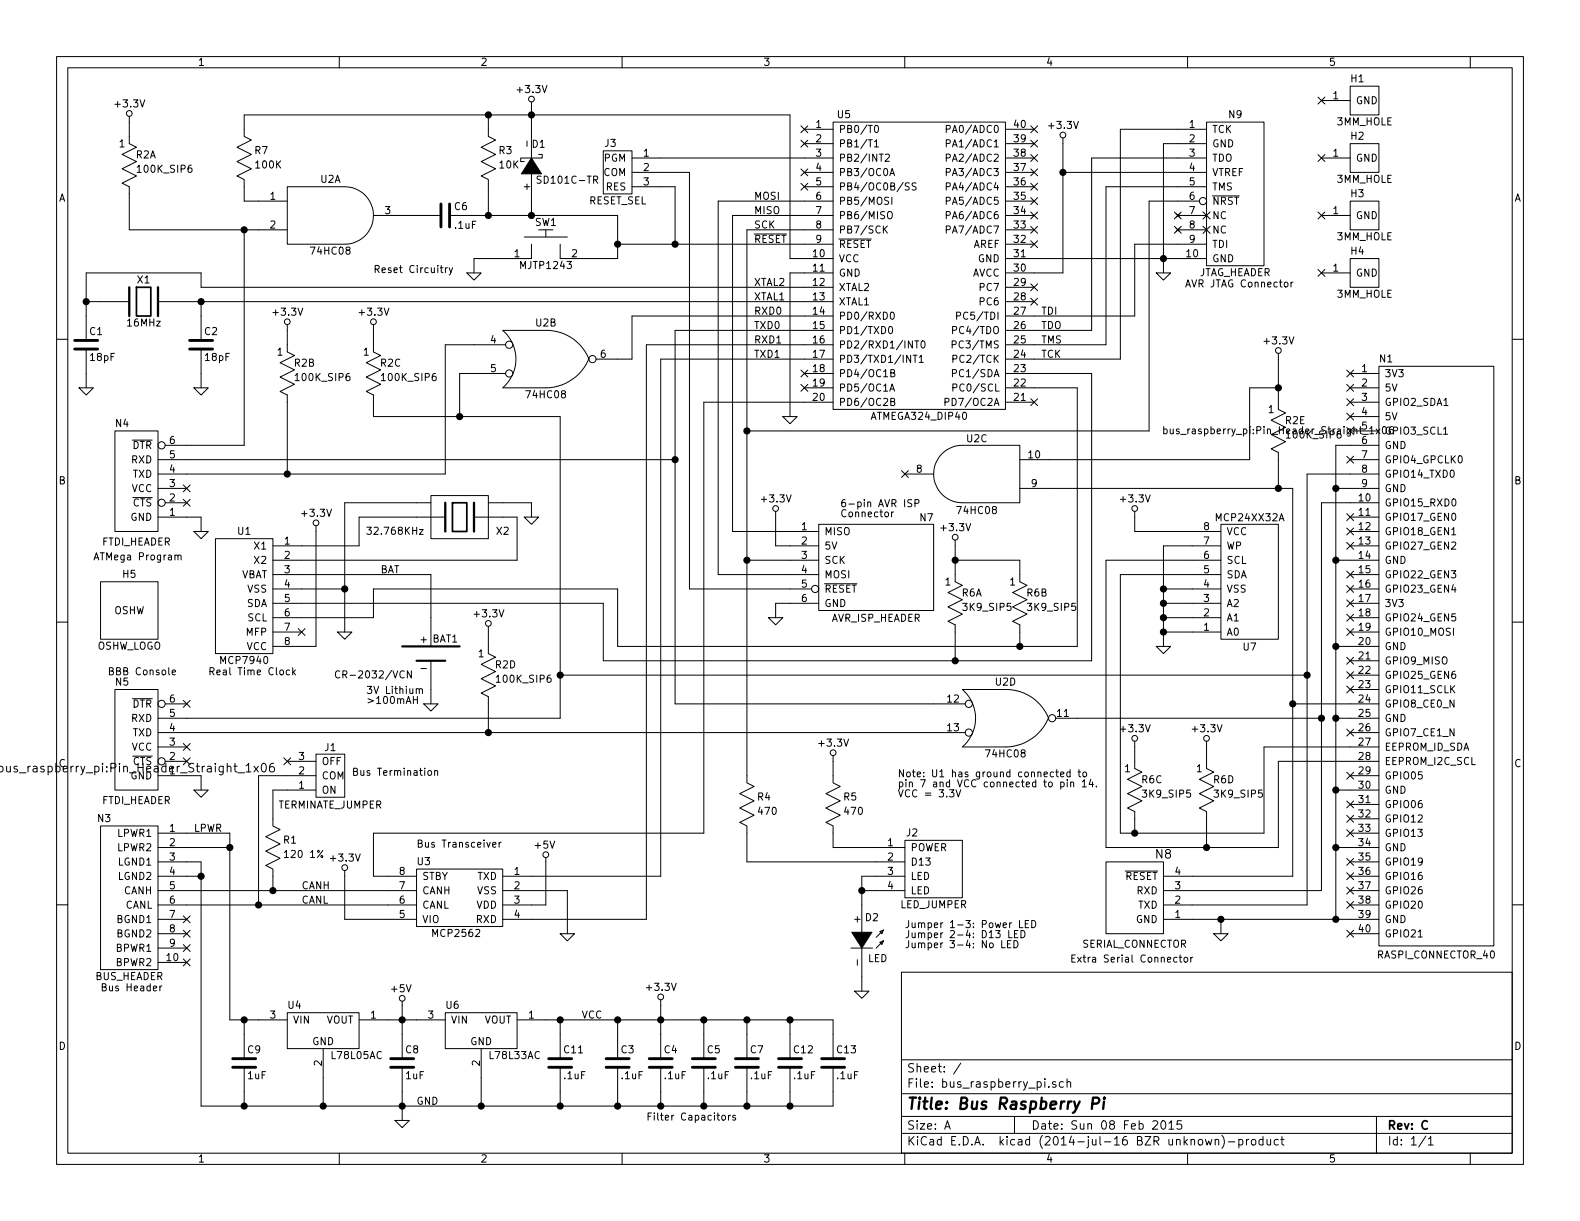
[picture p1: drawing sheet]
EESchema Schematic File Version 2
LIBS:bus_raspberry_pi
LIBS:power
LIBS:device
LIBS:transistors
LIBS:conn
LIBS:linear
LIBS:regul
LIBS:74xx
LIBS:cmos4000
LIBS:adc-dac
LIBS:memory
LIBS:xilinx
LIBS:special
LIBS:microcontrollers
LIBS:dsp
LIBS:microchip
LIBS:analog_switches
LIBS:motorola
LIBS:texas
LIBS:intel
LIBS:audio
LIBS:interface
LIBS:digital-audio
LIBS:philips
LIBS:display
LIBS:cypress
LIBS:siliconi
LIBS:opto
LIBS:atmel
LIBS:contrib
LIBS:valves
LIBS:bus_raspberry_pi-cache
EELAYER 25 0
EELAYER END
$Descr A 11000 8500
encoding utf-8
Sheet 1 1
Title "Bus Raspberry Pi"
Date "Sun 08 Feb 2015"
Rev "C"
Comp ""
Comment1 ""
Comment2 ""
Comment3 ""
Comment4 ""
$EndDescr
$Comp
L ATMEGA324_DIP40 U5
U 1 1
P 6400 1850
F 0 "U5" H 5875 2900 50  0000 C CNN
F 1 "ATMEGA324_DIP40" H 6400 800 50  0000 C CNN
F 2 "bus_raspberry_pi:DIP-40__600" H 6400 1850 60  0001 C CNN
F 3 "" H 6400 1850 60  0000 C CNN
	1    6400 1850
	1    0    0    -1  
$EndComp
$Comp
L AVR_JTAG_CONNECTOR N9
U 1 1
P 8600 1350
F 0 "N9" H 8600 1900 50  0000 C CNN
F 1 "JTAG_HEADER" H 8600 800 50  0000 C CNN
F 2 "bus_raspberry_pi:Pin_Header_Straight_2x05_Shrouded" H 8600 1350 50  0001 C CNN
F 3 "" H 8600 1350 50  0000 C CNN
	1    8600 1350
	1    0    0    -1  
$EndComp
$Comp
L OSHW_LOGO H5
U 1 1
P 900 4250
F 0 "H5" H 900 4500 50  0000 C CNN
F 1 "OSHW_LOGO" H 900 4000 50  0000 C CNN
F 2 "bus_raspberry_pi:OSHW_LOGO_250mil" H 900 4250 50  0001 C CNN
F 3 "" H 900 4250 50  0000 C CNN
	1    900  4250
	1    0    0    -1  
$EndComp
$Comp
L 3MM_HOLE H1
U 1 1
P 9500 700
F 0 "H1" H 9450 850 50  0000 C CNN
F 1 "3MM_HOLE" H 9500 550 50  0000 C CNN
F 2 "bus_raspberry_pi:MountingHole_3mm" H 9500 700 60  0001 C CNN
F 3 "" H 9500 700 60  0000 C CNN
	1    9500 700 
	1    0    0    -1  
$EndComp
$Comp
L 3MM_HOLE H2
U 1 1
P 9500 1100
F 0 "H2" H 9450 1250 50  0000 C CNN
F 1 "3MM_HOLE" H 9500 950 50  0000 C CNN
F 2 "bus_raspberry_pi:MountingHole_3mm" H 9500 1100 60  0001 C CNN
F 3 "" H 9500 1100 60  0000 C CNN
	1    9500 1100
	1    0    0    -1  
$EndComp
$Comp
L 3MM_HOLE H3
U 1 1
P 9500 1500
F 0 "H3" H 9450 1650 50  0000 C CNN
F 1 "3MM_HOLE" H 9500 1350 50  0000 C CNN
F 2 "bus_raspberry_pi:MountingHole_3mm" H 9500 1500 60  0001 C CNN
F 3 "" H 9500 1500 60  0000 C CNN
	1    9500 1500
	1    0    0    -1  
$EndComp
$Comp
L 3MM_HOLE H4
U 1 1
P 9500 1900
F 0 "H4" H 9450 2050 50  0000 C CNN
F 1 "3MM_HOLE" H 9500 1750 50  0000 C CNN
F 2 "bus_raspberry_pi:MountingHole_3mm" H 9500 1900 60  0001 C CNN
F 3 "" H 9500 1900 60  0000 C CNN
	1    9500 1900
	1    0    0    -1  
$EndComp
$Comp
L GND #PWR01
U 1 1
P 8100 1900
F 0 "#PWR01" H 8100 1900 30  0001 C CNN
F 1 "GND" H 8100 1830 30  0001 C CNN
F 2 "" H 8100 1900 60  0000 C CNN
F 3 "" H 8100 1900 60  0000 C CNN
	1    8100 1900
	1    0    0    -1  
$EndComp
NoConn ~ 7200 2000
NoConn ~ 7200 2100
$Comp
L CRYSTAL X1
U 1 1
P 1000 2100
F 0 "X1" H 1000 2250 50  0000 C CNN
F 1 "16MHz" H 1000 1950 50  0000 C CNN
F 2 "bus_raspberry_pi:Crystal_HC49-U_Vertical" H 1000 2100 60  0001 C CNN
F 3 "" H 1000 2100 60  0000 C CNN
	1    1000 2100
	1    0    0    -1  
$EndComp
$Comp
L C_VERT C1
U 1 1
P 600 2400
F 0 "C1" H 620 2490 50  0000 L CNN
F 1 "18pF" H 620 2310 50  0000 L CNN
F 2 "bus_raspberry_pi:Capacitor3MMDiscRM2.5" H 638 2250 30  0001 C CNN
F 3 "" H 600 2400 60  0000 C CNN
	1    600  2400
	1    0    0    -1  
$EndComp
$Comp
L C_VERT C2
U 1 1
P 1400 2400
F 0 "C2" H 1420 2490 50  0000 L CNN
F 1 "18pF" H 1420 2310 50  0000 L CNN
F 2 "bus_raspberry_pi:Capacitor3MMDiscRM2.5" H 1438 2250 30  0001 C CNN
F 3 "" H 1400 2400 60  0000 C CNN
	1    1400 2400
	1    0    0    -1  
$EndComp
$Comp
L GND #PWR02
U 1 1
P 600 2700
F 0 "#PWR02" H 600 2700 30  0001 C CNN
F 1 "GND" H 600 2630 30  0001 C CNN
F 2 "" H 600 2700 60  0000 C CNN
F 3 "" H 600 2700 60  0000 C CNN
	1    600  2700
	1    0    0    -1  
$EndComp
$Comp
L GND #PWR03
U 1 1
P 1400 2700
F 0 "#PWR03" H 1400 2700 30  0001 C CNN
F 1 "GND" H 1400 2630 30  0001 C CNN
F 2 "" H 1400 2700 60  0000 C CNN
F 3 "" H 1400 2700 60  0000 C CNN
	1    1400 2700
	1    0    0    -1  
$EndComp
$Comp
L C_HORIZ C6
U 1 1
P 3100 1500
F 0 "C6" H 3160 1560 50  0000 L CNN
F 1 ".1uF" H 3160 1430 50  0000 L CNN
F 2 "bus_raspberry_pi:Capacitor3MMDiscRM2.5" H 3138 1350 30  0001 C CNN
F 3 "" H 3100 1500 60  0000 C CNN
	1    3100 1500
	1    0    0    -1  
$EndComp
$Comp
L R_VERT R3
U 1 1
P 3400 1100
F 0 "R3" H 3470 1150 50  0000 L CNN
F 1 "10K" H 3470 1050 50  0000 L CNN
F 2 "bus_raspberry_pi:Resistor_Horizontal__400" H 3400 1150 60  0001 C CNN
F 3 "" H 3400 1150 60  0000 C CNN
	1    3400 1100
	1    0    0    -1  
$EndComp
$Comp
L SCHOTTKY_DIODE_VERT D1
U 1 1
P 3700 1150
F 0 "D1" H 3650 1000 50  0000 C CNN
F 1 "SD101C-TR" H 3450 1250 50  0000 C CNN
F 2 "bus_raspberry_pi:Diode_DO-41_SOD81_Horizontal_RM10" H 3700 1150 60  0001 C CNN
F 3 "" H 3700 1150 60  0000 C CNN
	1    3700 1150
	-1   0    0    1   
$EndComp
$Comp
L 2_LEAD_PUSH_BUTTON SW1
U 1 1
P 3800 1800
F 0 "SW1" H 3800 2050 50  0000 C CNN
F 1 "MJTP1243" H 3800 1750 50  0000 C CNN
F 2 "bus_raspberry_pi:Button_6.5MM" H 3800 1800 60  0001 C CNN
F 3 "" H 3800 1800 60  0000 C CNN
	1    3800 1800
	1    0    0    -1  
$EndComp
$Comp
L MCP2562 U3
U 1 1
P 3200 6300
F 0 "U3" H 2950 6600 50  0000 C CNN
F 1 "MCP2562" H 3175 6100 50  0000 C CNN
F 2 "bus_raspberry_pi:DIP-8__300" H 3250 6300 60  0001 C CNN
F 3 "" H 3250 6300 60  0000 C CNN
	1    3200 6300
	1    0    0    -1  
$EndComp
$Comp
L BUS_SLAVE_HEADER N3
U 1 1
P 900 6250
F 0 "N3" H 725 6800 50  0000 C CNN
F 1 "BUS_HEADER" H 900 5700 50  0000 C CNN
F 2 "bus_raspberry_pi:Pin_Header_Straight_2x05_Shrouded" H 900 6250 60  0001 C CNN
F 3 "" H 900 6250 60  0000 C CNN
	1    900  6250
	1    0    0    -1  
$EndComp
$Comp
L TERMINATE_JUMPER J1
U 1 1
P 2300 5400
F 0 "J1" H 2300 5200 50  0000 C CNN
F 1 "TERMINATE_JUMPER" H 2300 5600 50  0000 C CNN
F 2 "bus_raspberry_pi:Pin_Header_Straight_1x03" H 2300 5400 60  0001 C CNN
F 3 "" H 2300 5400 60  0000 C CNN
	1    2300 5400
	-1   0    0    1   
$EndComp
$Comp
L R_VERT R1
U 1 1
P 1900 5900
F 0 "R1" H 1970 5950 50  0000 L CNN
F 1 "120 1%" H 1970 5850 50  0000 L CNN
F 2 "bus_raspberry_pi:Resistor_Horizontal__400" H 1900 5950 60  0001 C CNN
F 3 "" H 1900 5950 60  0000 C CNN
	1    1900 5900
	1    0    0    -1  
$EndComp
$Comp
L GND #PWR04
U 1 1
P 3950 6500
F 0 "#PWR04" H 3950 6500 30  0001 C CNN
F 1 "GND" H 3950 6430 30  0001 C CNN
F 2 "" H 3950 6500 60  0000 C CNN
F 3 "" H 3950 6500 60  0000 C CNN
	1    3950 6500
	1    0    0    -1  
$EndComp
NoConn ~ 2000 5300
NoConn ~ 1300 6400
NoConn ~ 1300 6500
NoConn ~ 1300 6600
NoConn ~ 1300 6700
$Comp
L FTDI_HEADER N5
U 1 1
P 950 5350
F 0 "N5" H 850 5950 50  0000 C CNN
F 1 "FTDI_HEADER" H 950 5125 50  0000 C CNN
F 2 "bus_raspberry_pi:Pin_Header_Straight_1x06" H 950 5350 60  0000 C CNN
F 3 "" H 950 5350 60  0000 C CNN
	1    950  5350
	1    0    0    -1  
$EndComp
$Comp
L GND #PWR05
U 1 1
P 1400 5500
F 0 "#PWR05" H 1400 5500 30  0001 C CNN
F 1 "GND" H 1400 5430 30  0001 C CNN
F 2 "" H 1400 5500 60  0000 C CNN
F 3 "" H 1400 5500 60  0000 C CNN
	1    1400 5500
	1    0    0    -1  
$EndComp
NoConn ~ 1300 5300
NoConn ~ 1300 5200
$Comp
L FTDI_HEADER N4
U 1 1
P 950 3550
F 0 "N4" H 850 4150 50  0000 C CNN
F 1 "FTDI_HEADER" H 950 3325 50  0000 C CNN
F 2 "bus_raspberry_pi:Pin_Header_Straight_1x06" H 950 3550 60  0001 C CNN
F 3 "" H 950 3550 60  0000 C CNN
	1    950  3550
	1    0    0    -1  
$EndComp
$Comp
L GND #PWR06
U 1 1
P 1400 3700
F 0 "#PWR06" H 1400 3700 30  0001 C CNN
F 1 "GND" H 1400 3630 30  0001 C CNN
F 2 "" H 1400 3700 60  0000 C CNN
F 3 "" H 1400 3700 60  0000 C CNN
	1    1400 3700
	1    0    0    -1  
$EndComp
Text Notes 750  4700 0    50   ~ 0
BBB Console
Text Notes 650  3900 0    50   ~ 0
ATMega Program
$Comp
L 74X08 U2
U 2 2
P 3800 2500
F 0 "U2" H 3800 2750 50  0000 C CNN
F 1 "74HC08" H 3800 2250 50  0000 C CNN
F 2 "bus_raspberry_pi:DIP-14__300" H 3800 2500 60  0001 C CNN
F 3 "" H 3800 2500 60  0000 C CNN
	2    3800 2500
	1    0    0    -1  
$EndComp
$Comp
L 74X08 U2
U 4 2
P 7000 5000
F 0 "U2" H 7000 5250 50  0000 C CNN
F 1 "74HC08" H 7000 4750 50  0000 C CNN
F 2 "bus_raspberry_pi:DIP-14__300" H 7000 5000 60  0001 C CNN
F 3 "" H 7000 5000 60  0000 C CNN
	4    7000 5000
	1    0    0    -1  
$EndComp
$Comp
L GND #PWR07
U 1 1
P 8500 6500
F 0 "#PWR07" H 8500 6500 30  0001 C CNN
F 1 "GND" H 8500 6430 30  0001 C CNN
F 2 "" H 8500 6500 60  0000 C CNN
F 3 "" H 8500 6500 60  0000 C CNN
	1    8500 6500
	1    0    0    -1  
$EndComp
NoConn ~ -2850 4150
$Comp
L GND #PWR08
U 1 1
P 3300 1900
F 0 "#PWR08" H 3300 1900 30  0001 C CNN
F 1 "GND" H 3300 1830 30  0001 C CNN
F 2 "" H 3300 1900 60  0000 C CNN
F 3 "" H 3300 1900 60  0000 C CNN
	1    3300 1900
	1    0    0    -1  
$EndComp
$Comp
L GND #PWR09
U 1 1
P 5500 2900
F 0 "#PWR09" H 5500 2900 30  0001 C CNN
F 1 "GND" H 5500 2830 30  0001 C CNN
F 2 "" H 5500 2900 60  0000 C CNN
F 3 "" H 5500 2900 60  0000 C CNN
	1    5500 2900
	1    0    0    -1  
$EndComp
$Comp
L ARD_SPI_HEADER N7
U 1 1
P 6100 3950
F 0 "N7" H 6450 3600 50  0000 C CNN
F 1 "AVR_ISP_HEADER" H 6100 4300 50  0000 C CNN
F 2 "bus_raspberry_pi:Pin_Header_Straight_2x03" H 6100 3950 60  0001 C CNN
F 3 "" H 6100 3950 60  0000 C CNN
	1    6100 3950
	1    0    0    1   
$EndComp
$Comp
L GND #PWR010
U 1 1
P 5400 4300
F 0 "#PWR010" H 5400 4300 30  0001 C CNN
F 1 "GND" H 5400 4230 30  0001 C CNN
F 2 "" H 5400 4300 60  0000 C CNN
F 3 "" H 5400 4300 60  0000 C CNN
	1    5400 4300
	1    0    0    -1  
$EndComp
NoConn ~ 7200 1600
NoConn ~ 7200 1500
NoConn ~ 7200 1400
NoConn ~ 7200 1300
NoConn ~ 7200 1200
NoConn ~ 7200 1000
NoConn ~ 7200 900 
NoConn ~ 7200 1100
NoConn ~ 5600 900 
NoConn ~ 5600 1000
NoConn ~ 5600 1200
NoConn ~ 5600 1300
NoConn ~ 5600 2700
NoConn ~ 5600 2600
NoConn ~ 1300 3400
NoConn ~ 1300 3500
NoConn ~ 1300 4900
NoConn ~ 7200 1700
$Comp
L +5V #PWR011
U 1 1
P 2800 7000
F 0 "#PWR011" H 2800 7090 20  0001 C CNN
F 1 "+5V" H 2790 7115 50  0000 C CNN
F 2 "" H 2800 7000 60  0000 C CNN
F 3 "" H 2800 7000 60  0000 C CNN
	1    2800 7000
	1    0    0    -1  
$EndComp
Text Label 4050 7100 0    50   ~ 0
VCC
Text Notes 6250 5550 0    50   ~ 0
Note: U1 has ground connected to\npin 7 and VCC connected to pin 14.\nVCC = 3.3V
Text Label 5250 1400 0    50   ~ 0
MOSI
Text Label 5250 1500 0    50   ~ 0
MISO
Text Label 5250 1600 0    50   ~ 0
SCK
Text Label 5250 1700 0    50   ~ 0
~RESET
Text Label 7250 2200 0    50   ~ 0
TDI
Text Label 7250 2300 0    50   ~ 0
TDO
Text Label 7250 2400 0    50   ~ 0
TMS
Text Label 7250 2500 0    50   ~ 0
TCK
Text Label 5250 2200 0    50   ~ 0
RXD0
Text Label 5250 2300 0    50   ~ 0
TXD0
Text Label 5250 2400 0    50   ~ 0
RXD1
Text Label 5250 2500 0    50   ~ 0
TXD1
Text Label 5250 2000 0    50   ~ 0
XTAL2
Text Label 5250 2100 0    50   ~ 0
XTAL1
Text Notes 700  6900 0    50   ~ 0
Bus Header
$Comp
L LED D2
U 1 1
P 6000 6550
F 0 "D2" H 6070 6710 50  0000 C CNN
F 1 "LED" H 6110 6425 50  0000 C CNN
F 2 "bus_raspberry_pi:T1_LED" H 6000 6550 60  0001 C CNN
F 3 "" H 6000 6550 60  0000 C CNN
	1    6000 6550
	1    0    0    -1  
$EndComp
$Comp
L LED_JUMPER J2
U 1 1
P 6500 6050
F 0 "J2" H 6350 6300 50  0000 C CNN
F 1 "LED_JUMPER" H 6500 5800 50  0000 C CNN
F 2 "bus_raspberry_pi:Pin_Header_Straight_2x02" H 6500 6050 50  0001 C CNN
F 3 "" H 6500 6050 50  0000 C CNN
	1    6500 6050
	1    0    0    -1  
$EndComp
$Comp
L R_VERT R5
U 1 1
P 5800 5600
F 0 "R5" H 5870 5650 50  0000 L CNN
F 1 "470" H 5870 5550 50  0000 L CNN
F 2 "bus_raspberry_pi:Resistor_Horizontal__400" H 5800 5650 60  0001 C CNN
F 3 "" H 5800 5650 60  0000 C CNN
	1    5800 5600
	1    0    0    -1  
$EndComp
$Comp
L GND #PWR012
U 1 1
P 6000 6900
F 0 "#PWR012" H 6000 6900 30  0001 C CNN
F 1 "GND" H 6000 6830 30  0001 C CNN
F 2 "" H 6000 6900 60  0000 C CNN
F 3 "" H 6000 6900 60  0000 C CNN
	1    6000 6900
	1    0    0    -1  
$EndComp
$Comp
L R_VERT R4
U 1 1
P 5200 5600
F 0 "R4" H 5270 5650 50  0000 L CNN
F 1 "470" H 5270 5550 50  0000 L CNN
F 2 "bus_raspberry_pi:Resistor_Horizontal__400" H 5200 5650 60  0001 C CNN
F 3 "" H 5200 5650 60  0000 C CNN
	1    5200 5600
	1    0    0    -1  
$EndComp
Text Notes 5850 3600 0    50   ~ 0
6-pin AVR ISP\nConnector
Text Notes 6300 6600 0    50   ~ 0
Jumper 1-3: Power LED\nJumper 2-4: D13 LED\nJumper 3-4: No LED
$Comp
L C_VERT C4
U 1 1
P 4600 7400
F 0 "C4" H 4620 7490 50  0000 L CNN
F 1 ".1uF" H 4620 7310 50  0000 L CNN
F 2 "bus_raspberry_pi:Capacitor3MMDiscRM2.5" H 4638 7250 30  0001 C CNN
F 3 "" H 4600 7400 60  0000 C CNN
	1    4600 7400
	1    0    0    -1  
$EndComp
$Comp
L C_VERT C3
U 1 1
P 4300 7400
F 0 "C3" H 4320 7490 50  0000 L CNN
F 1 ".1uF" H 4320 7310 50  0000 L CNN
F 2 "bus_raspberry_pi:Capacitor3MMDiscRM2.5" H 4338 7250 30  0001 C CNN
F 3 "" H 4300 7400 60  0000 C CNN
	1    4300 7400
	1    0    0    -1  
$EndComp
Text Notes 4500 7800 0    50   ~ 0
Filter Capacitors
Text Notes 2900 5900 0    50   ~ 0
Bus Transceiver
Text Notes 2600 1900 0    50   ~ 0
Reset Circuitry
Text Notes 8250 2000 0    50   ~ 0
AVR JTAG Connector
$Comp
L 74X08 U2
U 1 1
P 2300 1500
F 0 "U2" H 2300 1750 50  0000 C CNN
F 1 "74HC08" H 2300 1250 50  0000 C CNN
F 2 "bus_raspberry_pi:DIP-14__300" H 2300 1500 60  0001 C CNN
F 3 "" H 2300 1500 60  0000 C CNN
	1    2300 1500
	1    0    0    -1  
$EndComp
$Comp
L 74X08 U2
U 3 1
P 6800 3300
F 0 "U2" H 6800 3050 50  0000 C CNN
F 1 "74HC08" H 6800 3550 50  0000 C CNN
F 2 "bus_raspberry_pi:DIP-14__300" H 6800 3300 60  0001 C CNN
F 3 "" H 6800 3300 60  0000 C CNN
	3    6800 3300
	-1   0    0    1   
$EndComp
$Comp
L C_VERT C5
U 1 1
P 4900 7400
F 0 "C5" H 4920 7490 50  0000 L CNN
F 1 ".1uF" H 4920 7310 50  0000 L CNN
F 2 "bus_raspberry_pi:Capacitor3MMDiscRM2.5" H 4938 7250 30  0001 C CNN
F 3 "" H 4900 7400 60  0000 C CNN
	1    4900 7400
	1    0    0    -1  
$EndComp
$Comp
L SERIAL_CONNECTOR N8
U 1 1
P 7900 6250
F 0 "N8" H 7700 6550 60  0000 C CNN
F 1 "SERIAL_CONNECTOR" H 7900 5925 50  0000 C CNN
F 2 "bus_raspberry_pi:Pin_Header_Straight_1x04" H 7900 6250 60  0001 C CNN
F 3 "" H 7900 6250 60  0000 C CNN
	1    7900 6250
	-1   0    0    -1  
$EndComp
Text Label 2100 6200 0    50   ~ 0
CANH
Text Label 2100 6300 0    50   ~ 0
CANL
$Comp
L C_VERT C7
U 1 1
P 5200 7400
F 0 "C7" H 5220 7490 50  0000 L CNN
F 1 ".1uF" H 5220 7310 50  0000 L CNN
F 2 "bus_raspberry_pi:Capacitor3MMDiscRM2.5" H 5238 7250 30  0001 C CNN
F 3 "" H 5200 7400 60  0000 C CNN
	1    5200 7400
	1    0    0    -1  
$EndComp
$Comp
L MCP7940 U1
U 1 1
P 1700 4150
F 0 "U1" H 1700 4600 50  0000 C CNN
F 1 "MCP7940" H 1700 3700 50  0000 C CNN
F 2 "bus_raspberry_pi:DIP-8__300" H 1700 4150 60  0001 C CNN
F 3 "" H 1700 4150 60  0000 C CNN
	1    1700 4150
	-1   0    0    -1  
$EndComp
$Comp
L BATTERY BAT1
U 1 1
P 3000 4550
F 0 "BAT1" H 3100 4650 50  0000 C CNN
F 1 "CR-2032/VCN" H 2600 4400 50  0000 C CNN
F 2 "bus_raspberry_pi:10MM_BATTERY" H 3000 4550 60  0001 C CNN
F 3 "" H 3000 4550 60  0000 C CNN
	1    3000 4550
	1    0    0    -1  
$EndComp
$Comp
L GND #PWR013
U 1 1
P 3000 4900
F 0 "#PWR013" H 3000 4900 30  0001 C CNN
F 1 "GND" H 3000 4830 30  0001 C CNN
F 2 "" H 3000 4900 60  0000 C CNN
F 3 "" H 3000 4900 60  0000 C CNN
	1    3000 4900
	1    0    0    -1  
$EndComp
$Comp
L GND #PWR014
U 1 1
P 2400 4400
F 0 "#PWR014" H 2400 4400 30  0001 C CNN
F 1 "GND" H 2400 4330 30  0001 C CNN
F 2 "" H 2400 4400 60  0000 C CNN
F 3 "" H 2400 4400 60  0000 C CNN
	1    2400 4400
	1    0    0    -1  
$EndComp
NoConn ~ 2100 4400
Text Notes 2550 4900 0    50   ~ 0
3V Lithium\n>100mAH
$Comp
L +3.3V #PWR015
U 1 1
P 6650 3800
F 0 "#PWR015" H 6650 3760 30  0001 C CNN
F 1 "+3.3V" H 6650 3925 50  0000 C CNN
F 2 "" H 6650 3800 60  0000 C CNN
F 3 "" H 6650 3800 60  0000 C CNN
	1    6650 3800
	1    0    0    -1  
$EndComp
$Comp
L +3.3V #PWR016
U 1 1
P 8900 2500
F 0 "#PWR016" H 8900 2460 30  0001 C CNN
F 1 "+3.3V" H 8900 2625 50  0000 C CNN
F 2 "" H 8900 2500 60  0000 C CNN
F 3 "" H 8900 2500 60  0000 C CNN
	1    8900 2500
	1    0    0    -1  
$EndComp
$Comp
L +3.3V #PWR017
U 1 1
P 2200 3700
F 0 "#PWR017" H 2200 3660 30  0001 C CNN
F 1 "+3.3V" H 2200 3825 50  0000 C CNN
F 2 "" H 2200 3700 60  0000 C CNN
F 3 "" H 2200 3700 60  0000 C CNN
	1    2200 3700
	1    0    0    -1  
$EndComp
Text Notes 1450 4700 0    50   ~ 0
Real Time Clock
$Comp
L RTC_CRYSTAL X2
U 1 1
P 3200 3600
F 0 "X2" H 3500 3500 50  0000 C CNN
F 1 "32.768KHz" H 2750 3500 50  0000 C CNN
F 2 "bus_raspberry_pi:RTC_CRYSTAL" H 3200 3600 60  0001 C CNN
F 3 "" H 3200 3600 60  0000 C CNN
	1    3200 3600
	1    0    0    -1  
$EndComp
Text Label 2900 7700 0    50   ~ 0
GND
$Comp
L GND #PWR018
U 1 1
P 3700 3600
F 0 "#PWR018" H 3700 3600 30  0001 C CNN
F 1 "GND" H 3700 3530 30  0001 C CNN
F 2 "" H 3700 3600 60  0000 C CNN
F 3 "" H 3700 3600 60  0000 C CNN
	1    3700 3600
	1    0    0    -1  
$EndComp
$Comp
L +3.3V #PWR019
U 1 1
P 7400 1000
F 0 "#PWR019" H 7400 960 30  0001 C CNN
F 1 "+3.3V" H 7400 1125 50  0000 C CNN
F 2 "" H 7400 1000 60  0000 C CNN
F 3 "" H 7400 1000 60  0000 C CNN
	1    7400 1000
	1    0    0    -1  
$EndComp
$Comp
L +3.3V #PWR020
U 1 1
P 3700 750
F 0 "#PWR020" H 3700 710 30  0001 C CNN
F 1 "+3.3V" H 3700 875 50  0000 C CNN
F 2 "" H 3700 750 60  0000 C CNN
F 3 "" H 3700 750 60  0000 C CNN
	1    3700 750 
	1    0    0    -1  
$EndComp
$Comp
L +3.3V #PWR021
U 1 1
P 900 850
F 0 "#PWR021" H 900 810 30  0001 C CNN
F 1 "+3.3V" H 900 975 50  0000 C CNN
F 2 "" H 900 850 60  0000 C CNN
F 3 "" H 900 850 60  0000 C CNN
	1    900  850 
	1    0    0    -1  
$EndComp
$Comp
L +3.3V #PWR022
U 1 1
P 2000 2300
F 0 "#PWR022" H 2000 2260 30  0001 C CNN
F 1 "+3.3V" H 2000 2425 50  0000 C CNN
F 2 "" H 2000 2300 60  0000 C CNN
F 3 "" H 2000 2300 60  0000 C CNN
	1    2000 2300
	1    0    0    -1  
$EndComp
$Comp
L +3.3V #PWR023
U 1 1
P 2400 6100
F 0 "#PWR023" H 2400 6060 30  0001 C CNN
F 1 "+3.3V" H 2400 6225 50  0000 C CNN
F 2 "" H 2400 6100 60  0000 C CNN
F 3 "" H 2400 6100 60  0000 C CNN
	1    2400 6100
	1    0    0    -1  
$EndComp
$Comp
L +3.3V #PWR024
U 1 1
P 5400 3600
F 0 "#PWR024" H 5400 3560 30  0001 C CNN
F 1 "+3.3V" H 5400 3725 50  0000 C CNN
F 2 "" H 5400 3600 60  0000 C CNN
F 3 "" H 5400 3600 60  0000 C CNN
	1    5400 3600
	1    0    0    -1  
$EndComp
$Comp
L +3.3V #PWR025
U 1 1
P 5800 5300
F 0 "#PWR025" H 5800 5260 30  0001 C CNN
F 1 "+3.3V" H 5800 5425 50  0000 C CNN
F 2 "" H 5800 5300 60  0000 C CNN
F 3 "" H 5800 5300 60  0000 C CNN
	1    5800 5300
	1    0    0    -1  
$EndComp
$Comp
L +3.3V #PWR026
U 1 1
P 2600 2300
F 0 "#PWR026" H 2600 2260 30  0001 C CNN
F 1 "+3.3V" H 2600 2425 50  0000 C CNN
F 2 "" H 2600 2300 60  0000 C CNN
F 3 "" H 2600 2300 60  0000 C CNN
	1    2600 2300
	1    0    0    -1  
$EndComp
$Comp
L C_VERT C8
U 1 1
P 2800 7400
F 0 "C8" H 2820 7490 50  0000 L CNN
F 1 "1uF" H 2820 7310 50  0000 L CNN
F 2 "bus_raspberry_pi:Capacitor3MMDiscRM2.5" H 2838 7250 30  0001 C CNN
F 3 "" H 2800 7400 60  0000 C CNN
	1    2800 7400
	1    0    0    -1  
$EndComp
$Comp
L GND #PWR027
U 1 1
P 2800 7800
F 0 "#PWR027" H 2800 7800 30  0001 C CNN
F 1 "GND" H 2800 7730 30  0001 C CNN
F 2 "" H 2800 7800 60  0000 C CNN
F 3 "" H 2800 7800 60  0000 C CNN
	1    2800 7800
	1    0    0    -1  
$EndComp
Text Notes 2450 5400 0    50   ~ 0
Bus Termination
Text Notes 7450 6700 0    50   ~ 0
Extra Serial Connector
$Comp
L +3.3V #PWR028
U 1 1
P 4600 7000
F 0 "#PWR028" H 4600 6960 30  0001 C CNN
F 1 "+3.3V" H 4600 7125 50  0000 C CNN
F 2 "" H 4600 7000 60  0000 C CNN
F 3 "" H 4600 7000 60  0000 C CNN
	1    4600 7000
	1    0    0    -1  
$EndComp
$Comp
L VOLTAGE_REGULATOR_321 U4
U 1 1
P 2250 7150
F 0 "U4" H 2050 7300 50  0000 C CNN
F 1 "L78L05AC" H 2300 6950 50  0000 L CNN
F 2 "bus_raspberry_pi:TO92_123" H 2250 7200 60  0001 C CNN
F 3 "" H 2250 7200 60  0000 C CNN
	1    2250 7150
	1    0    0    -1  
$EndComp
$Comp
L C_VERT C9
U 1 1
P 1700 7400
F 0 "C9" H 1720 7490 50  0000 L CNN
F 1 "1uF" H 1720 7310 50  0000 L CNN
F 2 "bus_raspberry_pi:Capacitor3MMDiscRM2.5" H 1738 7250 30  0001 C CNN
F 3 "" H 1700 7400 60  0000 C CNN
	1    1700 7400
	1    0    0    -1  
$EndComp
$Comp
L VOLTAGE_REGULATOR_321 U6
U 1 1
P 3350 7150
F 0 "U6" H 3150 7300 50  0000 C CNN
F 1 "L78L33AC" H 3400 6950 50  0000 L CNN
F 2 "bus_raspberry_pi:TO92_123" H 3350 7200 60  0001 C CNN
F 3 "" H 3350 7200 60  0000 C CNN
	1    3350 7150
	1    0    0    -1  
$EndComp
$Comp
L C_VERT C11
U 1 1
P 3900 7400
F 0 "C11" H 3920 7490 50  0000 L CNN
F 1 ".1uF" H 3920 7310 50  0000 L CNN
F 2 "bus_raspberry_pi:Capacitor3MMDiscRM2.5" H 3938 7250 30  0001 C CNN
F 3 "" H 3900 7400 60  0000 C CNN
	1    3900 7400
	1    0    0    -1  
$EndComp
$Comp
L +5V #PWR029
U 1 1
P 3800 6000
F 0 "#PWR029" H 3800 6090 20  0001 C CNN
F 1 "+5V" H 3790 6115 50  0000 C CNN
F 2 "" H 3800 6000 60  0000 C CNN
F 3 "" H 3800 6000 60  0000 C CNN
	1    3800 6000
	1    0    0    -1  
$EndComp
$Comp
L R_VERT_SIP6 R2
U 1 1
P 900 1150
F 0 "R2" H 945 1220 50  0000 L CNN
F 1 "100K_SIP6" H 945 1120 50  0000 L CNN
F 2 "bus_raspberry_pi:Pin_Header_Straight_1x06" H 900 1150 50  0001 C CNN
F 3 "" H 900 1150 50  0000 C CNN
	1    900  1150
	1    0    0    -1  
$EndComp
$Comp
L R_VERT_SIP6 R2
U 2 1
P 2000 2600
F 0 "R2" H 2045 2670 50  0000 L CNN
F 1 "100K_SIP6" H 2045 2570 50  0000 L CNN
F 2 "bus_raspberry_pi:Pin_Header_Straight_1x06" H 2000 2600 50  0001 C CNN
F 3 "" H 2000 2600 50  0000 C CNN
	2    2000 2600
	1    0    0    -1  
$EndComp
$Comp
L R_VERT_SIP6 R2
U 3 1
P 2600 2600
F 0 "R2" H 2645 2670 50  0000 L CNN
F 1 "100K_SIP6" H 2645 2570 50  0000 L CNN
F 2 "bus_raspberry_pi:Pin_Header_Straight_1x06" H 2600 2600 50  0001 C CNN
F 3 "" H 2600 2600 50  0000 C CNN
	3    2600 2600
	1    0    0    -1  
$EndComp
$Comp
L R_VERT_SIP6 R2
U 4 1
P 3400 4700
F 0 "R2" H 3445 4770 50  0000 L CNN
F 1 "100K_SIP6" H 3445 4670 50  0000 L CNN
F 2 "bus_raspberry_pi:Pin_Header_Straight_1x06" H 3400 4700 50  0001 C CNN
F 3 "" H 3400 4700 50  0000 C CNN
	4    3400 4700
	1    0    0    -1  
$EndComp
$Comp
L R_VERT_SIP6 R2
U 5 1
P 8900 3000
F 0 "R2" H 8945 3070 50  0000 L CNN
F 1 "100K_SIP6" H 8945 2970 50  0000 L CNN
F 2 "bus_raspberry_pi:Pin_Header_Straight_1x06" H 8900 3000 50  0000 C CNN
F 3 "" H 8900 3000 50  0000 C CNN
	5    8900 3000
	1    0    0    -1  
$EndComp
$Comp
L +3.3V #PWR030
U 1 1
P 3400 4400
F 0 "#PWR030" H 3400 4360 30  0001 C CNN
F 1 "+3.3V" H 3400 4525 50  0000 C CNN
F 2 "" H 3400 4400 60  0000 C CNN
F 3 "" H 3400 4400 60  0000 C CNN
	1    3400 4400
	1    0    0    -1  
$EndComp
Text Label 1350 5800 0    50   ~ 0
LPWR
Text Label 2650 4000 0    50   ~ 0
BAT
$Comp
L RASPI_CONNECTOR_40 N1
U 1 1
P 10000 4450
F 0 "N1" H 9650 6400 50  0000 C CNN
F 1 "RASPI_CONNECTOR_40" H 10000 2250 50  0000 C CNN
F 2 "bus_raspberry_pi:Pin_Header_Straight_2x20" H 10000 5050 60  0001 C CNN
F 3 "" H 10000 5050 60  0000 C CNN
	1    10000 4450
	1    0    0    -1  
$EndComp
NoConn ~ 9400 6500
NoConn ~ 9400 6300
NoConn ~ 9400 6200
NoConn ~ 9400 6100
NoConn ~ 9400 6000
NoConn ~ 9400 5800
NoConn ~ 9400 5700
NoConn ~ 9400 5600
NoConn ~ 9400 5400
NoConn ~ 9400 4200
NoConn ~ 9400 2600
NoConn ~ 9400 2700
NoConn ~ 9400 2900
$Comp
L MCP24XX32A U7
U 1 1
P 8700 4050
F 0 "U7" H 8700 4500 50  0000 C CNN
F 1 "MCP24XX32A" H 8700 3600 50  0000 C CNN
F 2 "bus_raspberry_pi:DIP-8__300" H 8700 4050 60  0001 C CNN
F 3 "" H 8700 4050 60  0000 C CNN
	1    8700 4050
	1    0    0    1   
$EndComp
$Comp
L GND #PWR031
U 1 1
P 8100 4500
F 0 "#PWR031" H 8100 4500 30  0001 C CNN
F 1 "GND" H 8100 4430 30  0001 C CNN
F 2 "" H 8100 4500 60  0000 C CNN
F 3 "" H 8100 4500 60  0000 C CNN
	1    8100 4500
	1    0    0    -1  
$EndComp
$Comp
L +3.3V #PWR032
U 1 1
P 7900 3600
F 0 "#PWR032" H 7900 3560 30  0001 C CNN
F 1 "+3.3V" H 7900 3725 50  0000 C CNN
F 2 "" H 7900 3600 60  0000 C CNN
F 3 "" H 7900 3600 60  0000 C CNN
	1    7900 3600
	1    0    0    -1  
$EndComp
Wire Wire Line
	8200 1000 8100 1000
Wire Wire Line
	8100 1000 8100 1900
Wire Wire Line
	7200 1800 8200 1800
Connection ~ 8100 1800
Wire Wire Line
	7200 2500 7800 2500
Wire Wire Line
	7800 2500 7800 900 
Wire Wire Line
	7800 900  8200 900 
Wire Wire Line
	7400 1000 7400 1900
Wire Wire Line
	7400 1900 7200 1900
Wire Wire Line
	8200 1100 7600 1100
Wire Wire Line
	7600 1100 7600 2300
Wire Wire Line
	7600 2300 7200 2300
Wire Wire Line
	7200 2200 7900 2200
Wire Wire Line
	7900 2200 7900 1700
Wire Wire Line
	7900 1700 8200 1700
Wire Wire Line
	1300 2100 5600 2100
Wire Wire Line
	600  1900 1400 1900
Wire Wire Line
	1400 1900 1400 2000
Wire Wire Line
	1400 2000 5600 2000
Wire Wire Line
	600  2100 700  2100
Connection ~ 600  2100
Wire Wire Line
	600  2700 600  2600
Wire Wire Line
	1400 2700 1400 2600
Wire Wire Line
	1400 2200 1400 2100
Connection ~ 1400 2100
Wire Wire Line
	3700 750  3700 900 
Wire Wire Line
	3400 900  3400 800 
Wire Wire Line
	3700 1500 3700 1400
Wire Wire Line
	3400 1300 3400 1500
Connection ~ 3400 1500
Connection ~ 3700 1500
Wire Wire Line
	1300 6100 1400 6100
Wire Wire Line
	1300 6000 1400 6000
Connection ~ 1400 6100
Wire Wire Line
	1300 6300 2700 6300
Wire Wire Line
	2000 5400 1800 5400
Wire Wire Line
	1800 5400 1800 6300
Connection ~ 1800 6300
Wire Wire Line
	3700 6200 3950 6200
Wire Wire Line
	2600 6100 2700 6100
Wire Wire Line
	4600 6100 3700 6100
Wire Wire Line
	1300 5400 1400 5400
Wire Wire Line
	1400 5400 1400 5500
Wire Wire Line
	1300 3600 1400 3600
Wire Wire Line
	1400 3600 1400 3700
Wire Wire Line
	4400 2200 5600 2200
Wire Wire Line
	1300 3300 3100 3300
Wire Wire Line
	3100 2400 3300 2400
Wire Wire Line
	1300 3100 1700 3100
Wire Wire Line
	9200 3500 9400 3500
Wire Wire Line
	3200 2600 3300 2600
Wire Wire Line
	3800 6300 3700 6300
Wire Wire Line
	1400 6000 1400 7700
Wire Wire Line
	1300 6200 2700 6200
Wire Wire Line
	1900 6100 1900 6200
Connection ~ 1900 6200
Wire Wire Line
	2000 5500 1900 5500
Wire Wire Line
	1900 5500 1900 5700
Wire Wire Line
	9100 3300 9400 3300
Wire Wire Line
	3300 1500 4300 1500
Wire Wire Line
	9200 3500 9200 6200
Wire Wire Line
	9200 5000 7500 5000
Wire Wire Line
	3100 3300 3100 2400
Wire Wire Line
	1700 3100 1700 1600
Wire Wire Line
	600  1900 600  2200
Wire Wire Line
	4300 1800 4100 1800
Wire Wire Line
	3500 1800 3300 1800
Wire Wire Line
	3300 1800 3300 1900
Wire Wire Line
	4300 1700 5600 1700
Connection ~ 3700 800 
Wire Wire Line
	5600 1800 5500 1800
Wire Wire Line
	5600 1900 5500 1900
Wire Wire Line
	5500 1900 5500 2900
Connection ~ 4300 1700
Wire Wire Line
	4300 1500 4300 1800
Wire Wire Line
	5100 3700 5100 1500
Wire Wire Line
	5100 1500 5600 1500
Wire Wire Line
	5000 1400 5600 1400
Wire Wire Line
	5200 1600 5600 1600
Wire Wire Line
	9000 3400 9000 6100
Wire Wire Line
	8000 1400 8200 1400
Wire Wire Line
	2800 1500 2900 1500
Wire Wire Line
	5200 3000 8000 3000
Wire Wire Line
	7300 3400 9000 3400
Wire Wire Line
	5200 1600 5200 5400
Wire Wire Line
	5000 4000 5000 1400
Wire Wire Line
	8000 3000 8000 1400
Wire Wire Line
	5500 3800 5400 3800
Wire Wire Line
	5400 3800 5400 3600
Wire Wire Line
	5500 4200 5400 4200
Wire Wire Line
	5400 4200 5400 4300
Wire Wire Line
	5500 3900 5200 3900
Wire Wire Line
	5500 4000 5000 4000
Wire Wire Line
	5500 3700 5100 3700
Wire Wire Line
	5600 2500 4600 2500
Wire Wire Line
	4600 2500 4600 6100
Wire Wire Line
	5600 2400 4500 2400
Wire Wire Line
	4500 2400 4500 6400
Connection ~ 2000 3300
Wire Wire Line
	2000 2400 2000 2300
Wire Wire Line
	4400 2200 4400 2500
Wire Wire Line
	4400 2500 4300 2500
Wire Wire Line
	900  950  900  850 
Wire Wire Line
	6100 5900 5800 5900
Wire Wire Line
	5800 5900 5800 5800
Wire Wire Line
	5800 5400 5800 5300
Wire Wire Line
	6100 6200 6000 6200
Wire Wire Line
	6000 6100 6000 6300
Wire Wire Line
	6100 6100 6000 6100
Connection ~ 6000 6200
Wire Wire Line
	6000 6900 6000 6800
Wire Wire Line
	6100 6000 5200 6000
Wire Wire Line
	5200 6000 5200 5800
Connection ~ 5200 3900
Wire Wire Line
	8200 1200 7400 1200
Connection ~ 7400 1200
Wire Wire Line
	8200 1300 7700 1300
Wire Wire Line
	7700 1300 7700 2400
Wire Wire Line
	7700 2400 7200 2400
Wire Wire Line
	9100 3300 9100 6300
Wire Wire Line
	4800 4100 5500 4100
Wire Wire Line
	4900 7100 4900 7200
Connection ~ 4900 7100
Wire Wire Line
	4600 7000 4600 7200
Connection ~ 4600 7100
Wire Wire Line
	4300 7100 4300 7200
Wire Wire Line
	4300 7700 4300 7600
Connection ~ 4300 7700
Wire Wire Line
	4600 7700 4600 7600
Connection ~ 4600 7700
Wire Wire Line
	4900 7700 4900 7600
Connection ~ 4900 7700
Wire Wire Line
	5500 1800 5500 800 
Wire Wire Line
	5500 800  1700 800 
Wire Wire Line
	900  1600 1800 1600
Wire Wire Line
	1800 1400 1700 1400
Connection ~ 3400 800 
Wire Wire Line
	7300 3200 8700 3200
Wire Wire Line
	9000 6100 8300 6100
Wire Wire Line
	9100 6300 8300 6300
Wire Wire Line
	9200 6200 8300 6200
Connection ~ 9200 5000
Wire Wire Line
	5200 7700 5200 7600
Wire Wire Line
	8500 6400 8500 6500
Connection ~ 5200 3000
Connection ~ 9100 4700
Wire Wire Line
	4700 2300 4700 4900
Wire Wire Line
	4700 4900 6500 4900
Wire Wire Line
	1300 3200 4700 3200
Wire Wire Line
	2000 3300 2000 2800
Wire Wire Line
	900  1600 900  1350
Wire Wire Line
	5600 2800 4900 2800
Wire Wire Line
	4900 2800 4900 5800
Wire Wire Line
	4900 5800 2600 5800
Wire Wire Line
	2600 5800 2600 6100
Wire Wire Line
	2500 3800 2100 3800
Wire Wire Line
	2600 2900 3900 2900
Wire Wire Line
	3200 2900 3200 2600
Wire Wire Line
	2900 3600 2500 3600
Wire Wire Line
	2500 3600 2500 3800
Wire Wire Line
	2100 3900 3600 3900
Wire Wire Line
	3600 3900 3600 3600
Wire Wire Line
	3600 3600 3500 3600
Wire Wire Line
	2100 4000 3000 4000
Wire Wire Line
	3000 4000 3000 4300
Wire Wire Line
	3000 4800 3000 4900
Wire Wire Line
	2100 4100 2400 4100
Wire Wire Line
	2400 3500 2400 4400
Wire Wire Line
	2100 4500 2200 4500
Wire Wire Line
	2200 4500 2200 3700
Wire Wire Line
	7600 4600 7600 2600
Wire Wire Line
	4200 4600 7600 4600
Wire Wire Line
	4200 4600 4200 4200
Wire Wire Line
	4200 4200 2100 4200
Wire Wire Line
	2100 4300 2600 4300
Wire Wire Line
	2600 4300 2600 4100
Wire Wire Line
	2600 4100 4300 4100
Wire Wire Line
	4300 4100 4300 4500
Wire Wire Line
	4300 4500 7500 4500
Wire Wire Line
	7500 4500 7500 2700
Wire Wire Line
	7100 4400 7100 4500
Connection ~ 7100 4500
Wire Wire Line
	6650 4400 6650 4600
Connection ~ 6650 4600
Wire Wire Line
	7100 4000 7100 3900
Wire Wire Line
	7100 3900 6650 3900
Wire Wire Line
	6650 3800 6650 4000
Connection ~ 6650 3900
Wire Wire Line
	3900 5000 1300 5000
Wire Wire Line
	2900 3500 2400 3500
Connection ~ 2400 4100
Wire Wire Line
	3500 3500 3700 3500
Wire Wire Line
	3700 3500 3700 3600
Wire Wire Line
	5600 2300 4700 2300
Connection ~ 4700 3200
Wire Wire Line
	8700 3200 8700 2700
Wire Wire Line
	7600 2600 7200 2600
Wire Wire Line
	7500 2700 7200 2700
Wire Wire Line
	9400 4900 9000 4900
Connection ~ 9000 4900
Connection ~ 3900 4700
Wire Wire Line
	3900 2900 3900 5000
Wire Wire Line
	3900 4700 9100 4700
Wire Wire Line
	8900 2500 8900 2800
Wire Wire Line
	8700 2700 8900 2700
Connection ~ 8900 2700
Wire Wire Line
	2600 2400 2600 2300
Wire Wire Line
	3950 6200 3950 6500
Wire Wire Line
	4500 6400 3700 6400
Wire Wire Line
	3800 7100 5800 7100
Wire Wire Line
	5200 7100 5200 7200
Wire Wire Line
	1700 7200 1700 7100
Connection ~ 1700 7100
Wire Wire Line
	1700 7600 1700 7700
Connection ~ 1700 7700
Wire Wire Line
	2250 7700 2250 7500
Connection ~ 2250 7700
Wire Wire Line
	2800 7600 2800 7800
Connection ~ 2800 7700
Wire Wire Line
	3350 7700 3350 7500
Connection ~ 3350 7700
Wire Wire Line
	2700 7100 2900 7100
Wire Wire Line
	2800 7000 2800 7200
Connection ~ 2800 7100
Connection ~ 4300 7100
Wire Wire Line
	3900 7200 3900 7100
Connection ~ 3900 7100
Wire Wire Line
	3900 7700 3900 7600
Connection ~ 3900 7700
Wire Wire Line
	1400 7700 5800 7700
Wire Wire Line
	1300 5800 1600 5800
Wire Wire Line
	1600 5800 1600 7100
Wire Wire Line
	1600 7100 1800 7100
Wire Wire Line
	1300 5900 1600 5900
Connection ~ 1600 5900
Wire Wire Line
	3800 6300 3800 6000
Wire Wire Line
	2700 6400 2400 6400
Wire Wire Line
	2400 6400 2400 6100
Wire Wire Line
	1300 5100 6500 5100
Connection ~ 1700 1600
Wire Wire Line
	2600 2800 2600 2900
Connection ~ 3200 2900
Wire Wire Line
	3400 4400 3400 4500
Wire Wire Line
	3400 4900 3400 5100
Connection ~ 3400 5100
Wire Wire Line
	8300 6400 9400 6400
Wire Wire Line
	9400 3100 9300 3100
Wire Wire Line
	9300 3100 9300 6400
Connection ~ 9300 6400
Connection ~ 8500 6400
Wire Wire Line
	9400 5900 9300 5900
Connection ~ 9300 5900
Wire Wire Line
	9400 5500 9300 5500
Connection ~ 9300 5500
Wire Wire Line
	9400 5000 9300 5000
Connection ~ 9300 5000
Wire Wire Line
	9400 4500 9300 4500
Connection ~ 9300 4500
Wire Wire Line
	9400 3900 9300 3900
Connection ~ 9300 3900
Wire Wire Line
	9400 3400 9300 3400
Connection ~ 9300 3400
Wire Wire Line
	8300 4100 8100 4100
Wire Wire Line
	8100 3800 8100 4500
Wire Wire Line
	8100 4200 8300 4200
Wire Wire Line
	8100 4300 8300 4300
Connection ~ 8100 4200
Wire Wire Line
	8100 4400 8300 4400
Connection ~ 8100 4300
Connection ~ 8100 4400
Wire Wire Line
	8300 3700 7900 3700
Wire Wire Line
	7900 3700 7900 3600
Wire Wire Line
	8300 4000 7800 4000
Wire Wire Line
	7700 3900 8300 3900
Wire Wire Line
	8300 3800 8100 3800
NoConn ~ 9400 5100
NoConn ~ 9400 4800
NoConn ~ 9400 4700
NoConn ~ 9400 4600
NoConn ~ 9400 4400
NoConn ~ 9400 4300
NoConn ~ 9400 4100
NoConn ~ 9400 4000
NoConn ~ 9400 3800
NoConn ~ 9400 3700
NoConn ~ 9400 3600
NoConn ~ 9400 3200
NoConn ~ 9400 3000
$Comp
L C_VERT C12
U 1 1
P 5500 7400
F 0 "C12" H 5520 7490 50  0000 L CNN
F 1 ".1uF" H 5520 7310 50  0000 L CNN
F 2 "bus_raspberry_pi:Capacitor3MMDiscRM2.5" H 5538 7250 30  0001 C CNN
F 3 "" H 5500 7400 60  0000 C CNN
	1    5500 7400
	1    0    0    -1  
$EndComp
$Comp
L C_VERT C13
U 1 1
P 5800 7400
F 0 "C13" H 5820 7490 50  0000 L CNN
F 1 ".1uF" H 5820 7310 50  0000 L CNN
F 2 "bus_raspberry_pi:Capacitor3MMDiscRM2.5" H 5838 7250 30  0001 C CNN
F 3 "" H 5800 7400 60  0000 C CNN
	1    5800 7400
	1    0    0    -1  
$EndComp
Wire Wire Line
	5500 7100 5500 7200
Connection ~ 5200 7100
Wire Wire Line
	5800 7100 5800 7200
Connection ~ 5500 7100
Wire Wire Line
	5500 7700 5500 7600
Connection ~ 5200 7700
Wire Wire Line
	5800 7700 5800 7600
Connection ~ 5500 7700
Wire Wire Line
	9400 5300 8900 5300
Wire Wire Line
	8900 5300 8900 5900
Wire Wire Line
	8900 5900 7700 5900
Wire Wire Line
	7700 5900 7700 3900
Wire Wire Line
	9400 5200 8800 5200
Wire Wire Line
	8800 5200 8800 5800
Wire Wire Line
	8800 5800 7800 5800
Wire Wire Line
	7800 5800 7800 4000
$Comp
L +3.3V #PWR033
U 1 1
P 7900 5200
F 0 "#PWR033" H 7900 5160 30  0001 C CNN
F 1 "+3.3V" H 7900 5325 50  0000 C CNN
F 2 "" H 7900 5200 60  0000 C CNN
F 3 "" H 7900 5200 60  0000 C CNN
	1    7900 5200
	1    0    0    -1  
$EndComp
$Comp
L +3.3V #PWR034
U 1 1
P 8400 5200
F 0 "#PWR034" H 8400 5160 30  0001 C CNN
F 1 "+3.3V" H 8400 5325 50  0000 C CNN
F 2 "" H 8400 5200 60  0000 C CNN
F 3 "" H 8400 5200 60  0000 C CNN
	1    8400 5200
	1    0    0    -1  
$EndComp
Wire Wire Line
	7900 5300 7900 5200
Wire Wire Line
	8400 5200 8400 5300
Wire Wire Line
	7900 5700 7900 5800
Connection ~ 7900 5800
Wire Wire Line
	8400 5700 8400 5900
Connection ~ 8400 5900
$Comp
L R_VERT_SIP5 R6
U 1 1
P 6650 4200
F 0 "R6" H 6695 4270 50  0000 L CNN
F 1 "3K9_SIP5" H 6695 4170 50  0000 L CNN
F 2 "bus_raspberry_pi:Pin_Header_Straight_1x05" H 6650 4200 50  0001 C CNN
F 3 "" H 6650 4200 50  0000 C CNN
	1    6650 4200
	1    0    0    -1  
$EndComp
$Comp
L R_VERT_SIP5 R6
U 2 1
P 7100 4200
F 0 "R6" H 7145 4270 50  0000 L CNN
F 1 "3K9_SIP5" H 7145 4170 50  0000 L CNN
F 2 "bus_raspberry_pi:Pin_Header_Straight_1x05" H 7100 4200 50  0001 C CNN
F 3 "" H 7100 4200 50  0000 C CNN
	2    7100 4200
	1    0    0    -1  
$EndComp
$Comp
L R_VERT_SIP5 R6
U 3 1
P 7900 5500
F 0 "R6" H 7945 5570 50  0000 L CNN
F 1 "3K9_SIP5" H 7945 5470 50  0000 L CNN
F 2 "bus_raspberry_pi:Pin_Header_Straight_1x05" H 7900 5500 50  0001 C CNN
F 3 "" H 7900 5500 50  0000 C CNN
	3    7900 5500
	1    0    0    -1  
$EndComp
$Comp
L R_VERT_SIP5 R6
U 4 1
P 8400 5500
F 0 "R6" H 8445 5570 50  0000 L CNN
F 1 "3K9_SIP5" H 8445 5470 50  0000 L CNN
F 2 "bus_raspberry_pi:Pin_Header_Straight_1x05" H 8400 5500 50  0001 C CNN
F 3 "" H 8400 5500 50  0000 C CNN
	4    8400 5500
	1    0    0    -1  
$EndComp
Wire Wire Line
	8900 3200 8900 3400
Connection ~ 8900 3400
NoConn ~ 9400 2800
NoConn ~ 7200 2800
Connection ~ 8100 4100
NoConn ~ 8200 1500
NoConn ~ 8200 1600
NoConn ~ 9200 700 
NoConn ~ 9200 1100
NoConn ~ 9200 1500
NoConn ~ 9200 1900
NoConn ~ 6300 3300
$Comp
L RESET_SEL J3
U 1 1
P 4300 1200
F 0 "J3" H 4250 1400 50  0000 C CNN
F 1 "RESET_SEL" H 4300 1000 50  0000 C CNN
F 2 "bus_raspberry_pi:Pin_Header_Straight_1x03" H 4300 1200 60  0001 C CNN
F 3 "" H 4300 1200 60  0000 C CNN
	1    4300 1200
	1    0    0    -1  
$EndComp
Wire Wire Line
	4800 4100 4800 1200
Wire Wire Line
	4800 1200 4600 1200
Wire Wire Line
	4600 1300 4700 1300
Wire Wire Line
	4700 1300 4700 1700
Connection ~ 4700 1700
Wire Wire Line
	4600 1100 5600 1100
$Comp
L R_VERT R7
U 1 1
P 1700 1100
F 0 "R7" H 1770 1150 50  0000 L CNN
F 1 "100K" H 1770 1050 50  0000 L CNN
F 2 "bus_raspberry_pi:Resistor_Horizontal__400" H 1700 1150 60  0001 C CNN
F 3 "" H 1700 1150 60  0000 C CNN
	1    1700 1100
	1    0    0    -1  
$EndComp
Wire Wire Line
	1700 800  1700 900 
Wire Wire Line
	1700 1400 1700 1300
$EndSCHEMATC
